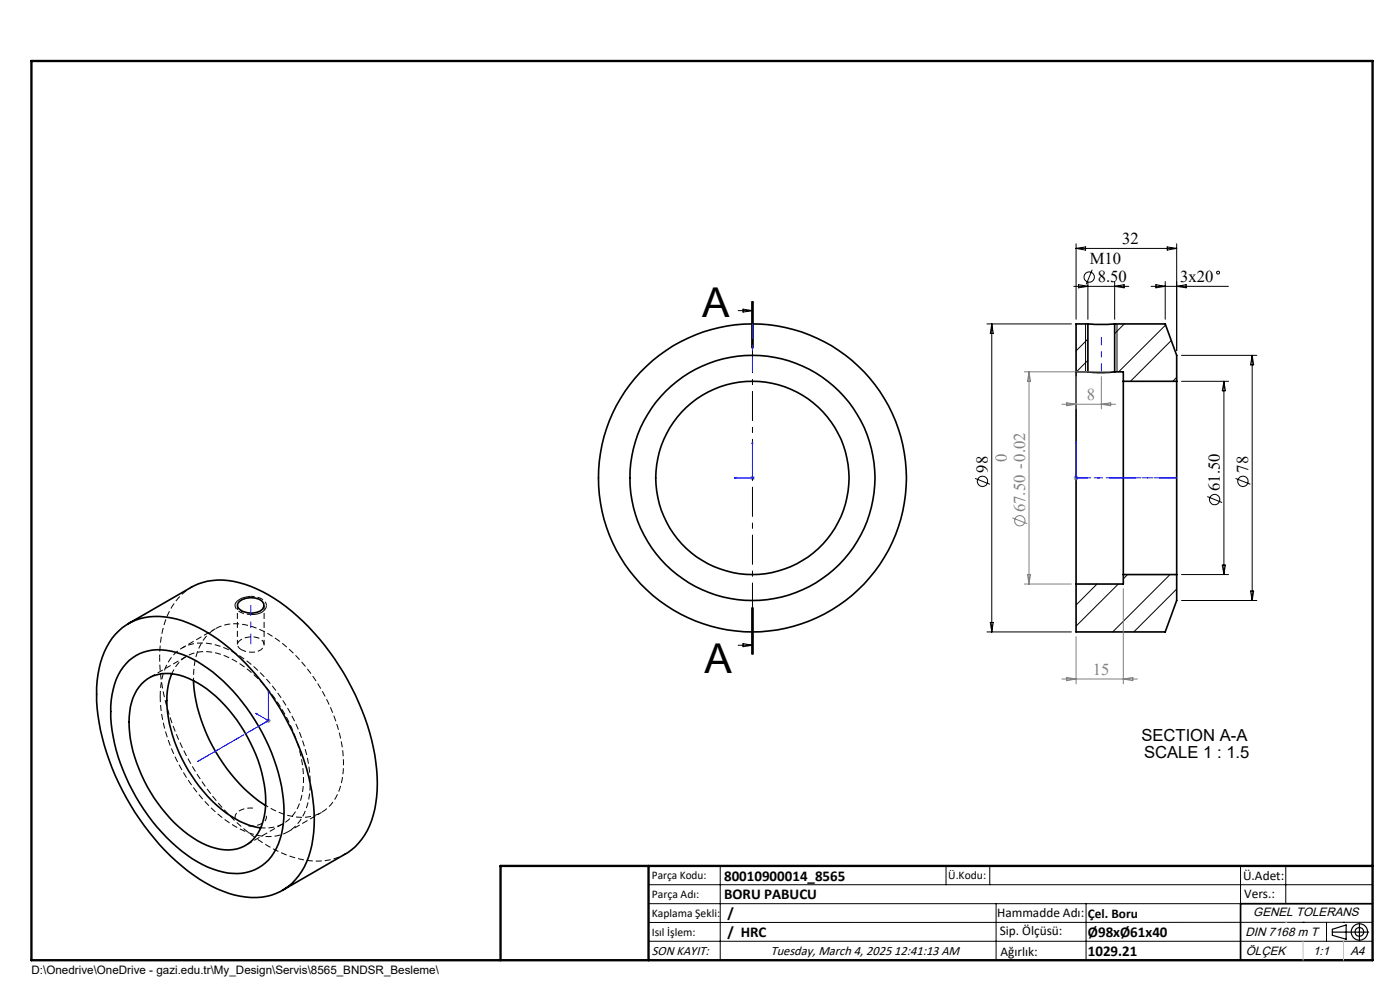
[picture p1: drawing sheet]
<svg xmlns="http://www.w3.org/2000/svg" width="297mm" height="210mm" viewBox="0 0 297 210" stroke-linecap="round" stroke-linejoin="round" font-family="sans-serif">
<g fill="none" stroke="#000" stroke-width=".35">
<path d="M228.3 78.9v45M228.3 78.9h2.5M230.8 78.9a22.7 22.7 0 0 0 5.7 0M230.8 68.7h5.7M230.8 68.7v10.2M230.8 68.7h-2.5v10.2M236.5 78.9h1.8v2M236.5 68.7v10.2M236.5 68.7h10.7l2.4 6.7v5.5M238.3 80.9v41M238.3 80.9h11.3M249.6 80.9v41"/>
<path d="M24.4 134.6a11.9 11.9 0 0 1 11.8-3.6 30.4 30.4 0 0 1 14.7 8.6 53.6 53.6 0 0 1 15.5 29.8 25.2 25.2 0 0 1-1.8 14.5 11.8 11.8 0 0 1-13.7 6.2 30.4 30.4 0 0 1-14.7-8.5 53.3 53.3 0 0 1-15.6-31.4 22.9 22.9 0 0 1 2.6-13.9zM27.2 132.3l13.4-7.7a13.9 13.9 0 0 1 11.4-.6 34.7 34.7 0 0 1 14.6 10.3 52.5 52.5 0 0 1 13.3 28.9 23.1 23.1 0 0 1-2.5 13.9 11 11 0 0 1-4.1 4l-13.4 7.8M50.8 127.6a4.2 4.2 0 0 1 4.8-.1 1.27 1.27 0 0 1-.4 2.1 4.2 4.2 0 0 1-4.6-.5l-.2-.5v-.5zM238.3 121.9v2h-10M238.3 121.9h11.3M249.6 121.9v5.5l-2.4 6.6h-18.9v-10.1M27.4 140.1a10.2 10.2 0 0 1 10.1-1.7 29.2 29.2 0 0 1 13.9 10.5 39.9 39.9 0 0 1 8.9 23.3 15.3 15.3 0 0 1-3.3 10.2 10.1 10.1 0 0 1-10.8 2.3 29.4 29.4 0 0 1-13.9-10.4 41.4 41.4 0 0 1-8.8-22 16.8 16.8 0 0 1 2.6-10.8zM30 145.1a7.9 7.9 0 0 1 8-1.9 22.5 22.5 0 0 1 11.4 8.4 30.5 30.5 0 0 1 6.9 19.5 9.8 9.8 0 0 1-3.8 8 8.9 8.9 0 0 1-8.6 .2 29.6 29.6 0 0 1-14.4-16.2 22.9 22.9 0 0 1-1.6-14.1 9.8 9.8 0 0 1 2.1-3.9zM36.4 142.9a19.2 19.2 0 0 0 .2 13 32.1 32.1 0 0 0 13.3 17.8l2.9 1.3 2.5 .6M41.1 144.4a35.4 35.4 0 0 0 15.2 26.5M291.2 191.7h-28v12"/>
<circle cx="159.6" cy="101.4" r="20.5"/>
<circle cx="159.6" cy="101.4" r="32.7"/>
<circle cx="159.6" cy="101.4" r="26"/>
</g>
<g fill="none" stroke="#000" stroke-width=".21">
<path d="M228.3 52.7l2-.3v.6zM228.3 51.7v16M228.3 52.7h21.3M230.8 59.7v8M231.7 57.2l-1.3 3.1M236.5 59.7v8M247.2 59.7v8M247.6 52.4l2 .3-2 .3zM249.6 51.7v22.7M156.3 68.9h.1M156.6 65.9h3M157.6 65.6l2 .3-2 .3z"/>
<path d="M159.5 63.9v10zM159.6 63.9v10M159.8 63.9v10M162.9 68.9h.1M209.4 68.7h17.9M210.4 68.7v65.3M210.4 68.7l.3 2h-.6zM227.8 60.7h11.7M228.8 60.4l2 .3-2 .4zM230.3 68.7v10.2M230.8 76.4l-2.4 2.5M230.8 71.9l-2.5 2.5"/>
<path d="M236.5 60.7l2-.3v.7zM237 68.7v10.2M238.5 68.7l-2 2.1M244.2 60.7h16.4M245.2 60.4l2 .3-2 .4zM247.3 68.9l-10 10M248.5 72.2l-8.7 8.7M249.6 60.7l2-.3v.7zM250.6 75.4h16M265.6 75.4v52M265.6 75.4l.4 2h-.7zM249.6 80l-.8 .9"/>
<path d="M250.6 80.9h10M259.6 80.9v41M259.6 80.9l.4 2h-.7zM206.9 101.5l3.1 1.2M256.1 105.3l3.2 1.3M259.3 119.9h.7l-.4 2zM262.1 101.5l3.2 1.2M53.2 126.5a3.7 3.7 0 0 0-3.3 1.6l-.1 .3M56.5 128.4a2.46 2.46 0 0 1-2.6 1.9h-.7M156.6 136.9h3M157.6 136.5l2 .4-2 .3zM159.5 128.8v10"/>
<path d="M159.6 128.8v10M159.8 128.8v10M209.4 134h17.9M210.1 132h.6l-.3 2zM232.7 123.9l-4.4 4.4M237.2 123.9l-8.9 8.9M239.2 121.9l-.9 .9M248.2 121.9l-12.2 12.1M249.6 124.9l-9.1 9.1M250.6 121.9h10M250.6 127.4h16M265.3 125.4h.7l-.4 2z"/>
<path d="M137.6 187.7h153.6M137.6 191.7h153.6M137.6 199.7h153.6M152.8 183.7v20M200.7 183.7v4M210 183.7v4M211.3 191.7v12M230.4 191.7v12M263.2 183.7v20M272.8 183.7v8M276.4 195.6h.1M281.4 195.6v4.1"/>
<path d="M285 195.6h.1M291.2 195.6l-153.6 .1"/>
<circle cx="231.1" cy="58.8" r="1.08"/>
<circle cx="258.4" cy="57.8" r=".32"/>
<circle cx="208.4" cy="102.1" r="1.1"/>
<circle cx="257.7" cy="106" r="1.09"/>
<circle cx="263.7" cy="102.1" r="1.1"/>
</g>
<path d="M33.9 139.5a18.1 18.1 0 0 1 4.7-13.4l2-1.5" fill="none" stroke="#000" stroke-width=".21" stroke-dasharray="1.3 .6" stroke-dashoffset=".6" stroke-linecap="butt"/>
<path d="M45.7 133.4l-7.1 4M53.2 126.5a3.3 3.3 0 0 1 3.3 1.6v.3M53.2 130.3a3.3 3.3 0 0 1-3.3-1.6v-.3M61.1 176.4l7.1-4.1M73.3 181.1a14.3 14.3 0 0 1-12.6 .2 40.7 40.7 0 0 1-17.7-15.3 49.4 49.4 0 0 1-9.1-26.5" fill="none" stroke="#000" stroke-width=".21" stroke-dasharray="1.3 .6" stroke-dashoffset=".4" stroke-linecap="butt"/>
<path d="M50.4 128.4v8.3M56 136.7v-8.3M55.3 175.6a7.6 7.6 0 0 0 8.6-6.1 23.3 23.3 0 0 0-2.2-15.4 30.5 30.5 0 0 0-12.8-14.4 9.6 9.6 0 0 0-9.6-.3 8 8 0 0 0-2.8 3.5" fill="none" stroke="#000" stroke-width=".21" stroke-dasharray="1.3 .6" stroke-dashoffset=".3" stroke-linecap="butt"/>
<path d="M34 147.7a12 12 0 0 1 3.9-9.8 9.3 9.3 0 0 1 8.9-.8 28.7 28.7 0 0 1 13.6 12.1 32.3 32.3 0 0 1 5.4 18.1 10.9 10.9 0 0 1-4.7 9.1 10.2 10.2 0 0 1-9.1-.1 31 31 0 0 1-14.1-14.2 32.1 32.1 0 0 1-3.9-14.4M49.9 173.6a1.76 1.76 0 0 1 1.4-1.9l1.1-.3h1.3M56.5 173a1.76 1.76 0 0 1-1.4 1.9l-1.1 .3h-1.3" fill="none" stroke="#000" stroke-width=".21" stroke-dasharray="1.3 .6" stroke-dashoffset=".1" stroke-linecap="butt"/>
<path d="M51.2 137.8a3.8 3.8 0 0 0 4.7-.5 1.46 1.46 0 0 0-1.2-2 4.4 4.4 0 0 0-4.1 .8 1.08 1.08 0 0 0 .6 1.7" fill="none" stroke="#000" stroke-width=".21" stroke-dasharray="1.3 .6" stroke-dashoffset=".2" stroke-linecap="butt"/>
<path d="M41.1 144.4a13.1 13.1 0 0 1 3.2-10 9 9 0 0 1 9.6-1.4 28.7 28.7 0 0 1 13.6 12.1 32.3 32.3 0 0 1 5.3 18.1 10.9 10.9 0 0 1-4.6 9.1 10.2 10.2 0 0 1-9.2 0l-2.6-1.5" fill="none" stroke="#000" stroke-width=".21" stroke-dasharray="1.3 .6" stroke-dashoffset=".7" stroke-linecap="butt"/>
<path d="M39.6 139.2l-8 4.6M52.1 179.3l8-4.6" fill="none" stroke="#000" stroke-width=".21" stroke-dasharray="1.3 .6" stroke-dashoffset="-.2" stroke-linecap="butt"/>
<g fill="none" stroke="#808080" stroke-width=".21">
<path d="M217.3 78.9h18.2M218.3 78.9v45M218.3 78.9l.3 2h-.6zM228.3 79.9v6.8M233.6 79.9v6.8M225.3 85.8h11.3M226.3 85.4l2 .4-2 .3zM233.6 85.8l2-.4v.7zM159.1 101.4h1M159.3 101l.7 .7M159.6 100.9v1M160 101l-.7 .7"/>
<path d="M214.8 109.8l3.1 1.3M227.8 101.4h1M227.9 101l.7 .7M228.3 100.9v1M228.6 101l-.7 .7M217.3 123.9h10M218 121.9h.6l-.3 2zM228.3 135v10.1M238.3 124.9v20.2M56.4 152.9h1M56.6 152.5l.7 .7M56.9 152.4v.9"/>
<path d="M57.3 152.5l-.7 .7M225.3 144h16M226.3 143.7l2 .3-2 .4zM238.3 144l2-.3v.7z"/>
<circle cx="216.3" cy="110.5" r="1.1"/>
</g>
<g fill="none" stroke="#000" stroke-width=".25">
<path d="M282.6 197.7h7.8M282.6 197.1l3-.9v3l-3-.8zM288.4 195.8v3.8M106.2 203.7h185"/>
<circle cx="288.4" cy="197.7" r="1.74"/>
<circle cx="288.4" cy="197.7" r=".93"/>
</g>
<path d="M159.6 93.7l.1 .4h-.2zM159.6 93.7v7.7h-3.8M228.3 93.7v.4v-.4M228.3 93.7v7.7M155.8 101.4l.3-.1v.2zM228.3 101.3v.2zM228.3 101.4h.1M54.2 151.3l.3 .1v.1zM56.9 146.6l.1 .3h-.1zM56.9 146.6v6.3l-2.7-1.6" fill="none" stroke="#00f" stroke-width=".21"/>
<path d="M159.6 138.8v-74.9" fill="none" stroke="#000" stroke-width=".21" stroke-dasharray="6.3 1.3 1.3 1.3" stroke-dashoffset="1.3" stroke-linecap="butt"/>
<path d="M249.6 101.4h-11.3" fill="none" stroke="#00f" stroke-width=".21" stroke-dasharray="6.3 1.3 1.3 1.3" stroke-dashoffset="2.6" stroke-linecap="butt"/>
<path d="M247.2 101.4h-18.9" fill="none" stroke="#00f" stroke-width=".21" stroke-dasharray="6.3 1.3 1.3 1.3" stroke-dashoffset="3.9" stroke-linecap="butt"/>
<path d="M247.2 101.4h2.4M43.6 160.6l-1.7 1" fill="none" stroke="#00f" stroke-width=".21" stroke-dasharray="6.3 1.3 1.3 1.3" stroke-linecap="butt"/>
<path d="M233.6 71.5v7.4" fill="none" stroke="#00f" stroke-width=".21" stroke-dasharray="6.3 1.3 1.3 1.3" stroke-dashoffset="4.6" stroke-linecap="butt"/>
<path d="M238.3 101.4h-10" fill="none" stroke="#00f" stroke-width=".21" stroke-dasharray="6.3 1.3 1.3 1.3" stroke-dashoffset="3.3" stroke-linecap="butt"/>
<path d="M41.9 161.6l8-4.7" fill="none" stroke="#00f" stroke-width=".21" stroke-dasharray="6.3 1.3 1.3 1.3" stroke-dashoffset="3.6" stroke-linecap="butt"/>
<path d="M43.6 160.6l13.4-7.8" fill="none" stroke="#00f" stroke-width=".21" stroke-dasharray="6.3 1.3 1.3 1.3" stroke-dashoffset=".5" stroke-linecap="butt"/>
<path d="M53.2 128.3v8.3" fill="none" stroke="#00f" stroke-width=".21" stroke-dasharray="6.3 1.3 1.3 1.3" stroke-dashoffset="4.1" stroke-linecap="butt"/>
<path d="M49.9 156.9l7.1-4.1" fill="none" stroke="#00f" stroke-width=".21" stroke-dasharray="6.3 1.3 1.3 1.3" stroke-dashoffset="4.2" stroke-linecap="butt"/>
<path d="M159.6 101.4h.1" fill="none" stroke="#00f" stroke-width=".21" stroke-dasharray="6.3 1.3 1.3 1.3"/>
<path d="M159.6 68.7v10.2" fill="none" stroke="#00f" stroke-width=".21" stroke-dasharray="6.3 1.3 1.3 1.3" stroke-dashoffset="3.2" stroke-linecap="butt"/>
<path d="M6.7 12.9h284.5v190.8h-284.5zM137.6 183.7v20M291.2 183.7h-185v20" fill="none" stroke="#000" stroke-width=".5"/>
<path d="M276.4 199.7v4M285 199.7v4" fill="none" stroke="#c0c0c0" stroke-width=".21"/>
<path d="M272.8 195.6h.1" fill="none" stroke="#c0c0c0" stroke-width=".25"/>
<g fill="#00f">
<path d="M155.8 101.4l.3 .1v-.2zM159.6 93.7l-.1 .4h.2z"/>
<path d="M54.2 151.3l.3 .2v-.1zM56.9 146.6v.3h.1z"/>
<path d="M228.3 101.3v.2zM228.3 93.7v.4z"/>
</g>
<g font-size="8.7">
<text x="149" y="67.2">A</text>
<text x="149.4" y="142.7">A</text>
</g>
<g font-size="3.5">
<text x="238" y="51.9">32</text>
<text x="231.2" y="56">M10</text>
<text x="232.9" y="59.9">8.50</text>
<text x="250.4" y="59.9">3x20</text>
<text x="209.6" y="100.3" transform="rotate(-90 209.6 100.3)">98</text>
<text x="264.8" y="100.3" transform="rotate(-90 264.8 100.3)">78</text>
<text x="258.8" y="104.2" transform="rotate(-90 258.8 104.2)">61.50</text>
<text x="242.1" y="157.2">SECTION A-A</text>
<text x="242.7" y="160.8">SCALE 1 : 1.5</text>
</g>
<g font-size="3.5" fill="#808080">
<text x="230.6" y="84.9">8</text>
<text x="213.6" y="97.9" transform="rotate(-90 213.6 97.9)">0</text>
<text x="217.5" y="108.7" transform="rotate(-90 217.5 108.7)">67.50 -0.02</text>
<text x="231.8" y="143.2">15</text>
</g>
<g font-size="3.2">
<text x="153.6" y="190.8">BORU PABUCU</text>
<text x="153.6" y="186.8">80010900014_8565</text>
<text x="154.3" y="194.8">/</text>
<text x="154.3" y="198.8">/ HRC</text>
<text x="230.8" y="198.7">Ø98xØ61x40</text>
<text x="230.8" y="202.8">1029.21</text>
</g>
<g font-size="2.8">
<text x="263.7" y="186.7">Ü.Adet:</text>
<text x="263.9" y="190.5">Vers.:</text>
<text x="211.5" y="194.5">Hammadde Adı:</text>
<text x="230.8" y="194.7">Çel. Boru</text>
<text x="138.3" y="202.6">SON KAYIT:</text>
<text x="163.5" y="202.6">Tuesday, March 4, 2025 12:41:13 AM</text>
<text x="212.1" y="198.4">Sip. Ölçüsü:</text>
<text x="212.2" y="202.7">Ağırlık:</text>
</g>
<g font-size="2.6">
<text x="265.9" y="194.4">GENEL TOLERANS</text>
<text x="264.2" y="198.5">DIN 7168 m T</text>
<text x="264.3" y="202.6">ÖLÇEK</text>
<text x="278.5" y="202.6">1:1</text>
<text x="286.5" y="202.6">A4</text>
</g>
<g font-size="2.5">
<text x="138.3" y="186.4">Parça Kodu:</text>
<text x="138.3" y="190.5">Parça Adı:</text>
<text x="201.2" y="186.5">Ü.Kodu:</text>
<text x="138.3" y="194.5">Kaplama Şekli:</text>
<text x="138.3" y="198.6">Isıl İşlem:</text>
<text x="6.7" y="206.7">D:\Onedrive\OneDrive - gazi.edu.tr\My_Design\Servis\8565_BNDSR_Besleme\</text>
</g>
</svg>
